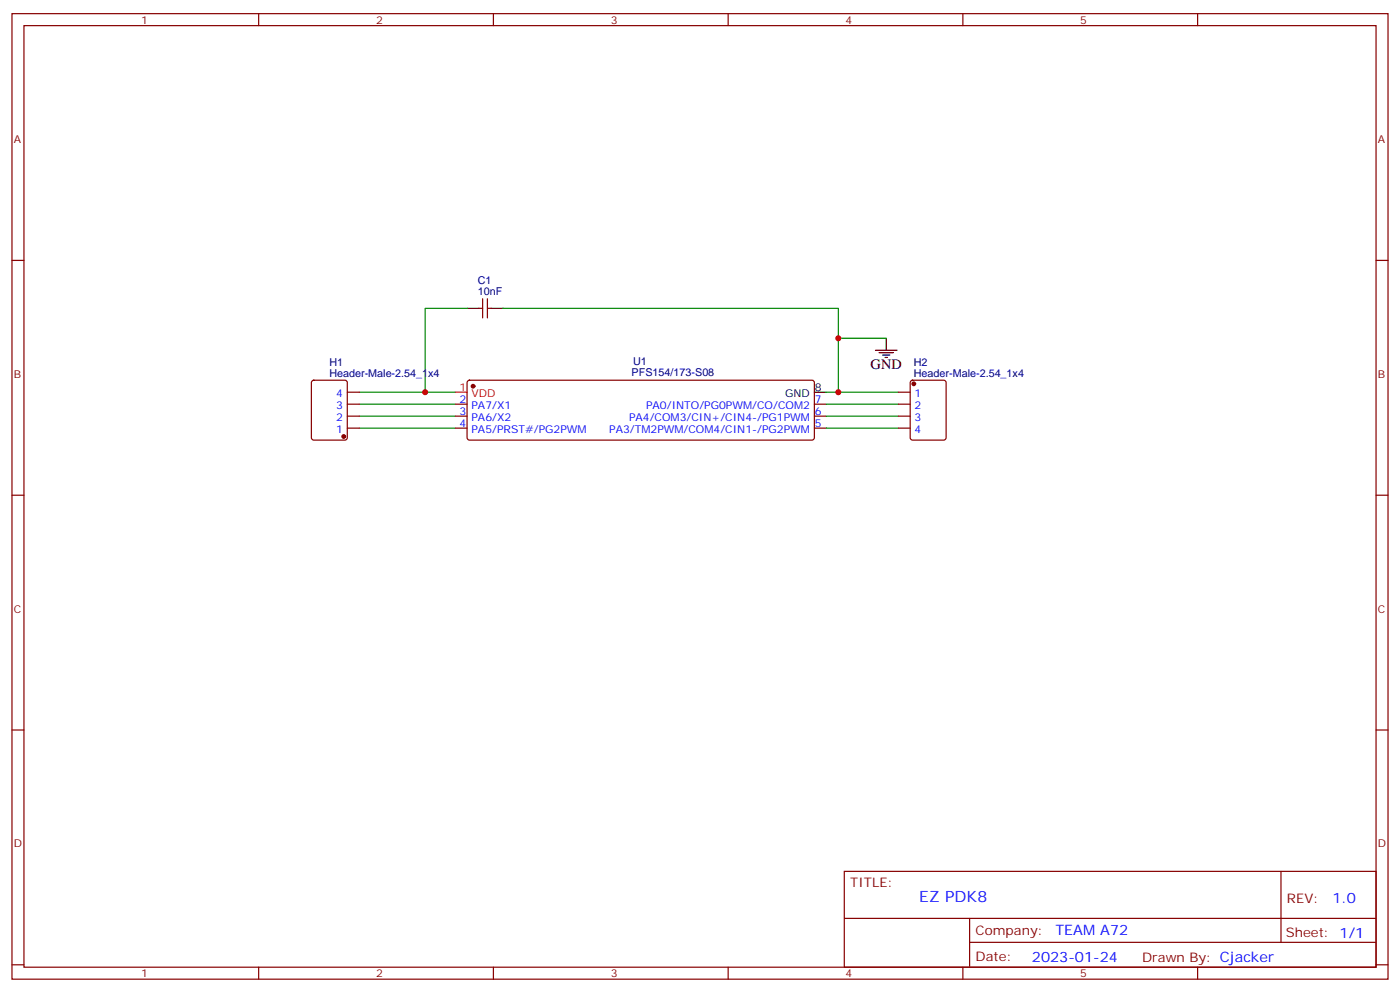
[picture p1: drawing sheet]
<svg xmlns="http://www.w3.org/2000/svg" width="412mm" height="292mm" viewBox="0 0 412 292" stroke-linecap="round" stroke-linejoin="round" font-family="sans-serif">
<g fill="none" stroke="#870000" stroke-width=".35">
<path d="M3.5 4h405.4v284.4h-405.4zM7.1 7.5h398.2v277.3h-398.2zM76.2 4v3.5M145.3 4v3.5M214.5 4v3.5M283.6 4v3.5M352.8 4v3.5M3.5 76.7h3.6M405.3 76.7h3.6M141.1 90.8h1.1M142.2 88v5.6M143.6 88v5.6"/>
<path d="M143.6 90.8h1M92 112.2l.4-.2h9.2l.7 .4v16.5l-.5 .7h-9.4l-.6-.5-.1-16.4zM102.3 119h3.5M102.3 115.5h3.5M134.1 119h3.5M137.8 112.2l.5-.2h100.9l.5 .2 .2 .5v16.2l-.2 .5-.5 .2h-100.9l-.5-.2-.2-.5v-16.2zM239.9 119h3.5M264.6 119h3.5M264.6 115.5h3.5M268.3 112.2l.5-.2h9.2l.6 .4 .1 16.5-.5 .7h-9.4l-.6-.5-.1-16.4zM102.3 122.6h3.5M102.3 126.1h3.5"/>
<path d="M134.1 122.6h3.5M134.1 126.1h3.5M239.9 122.6h3.5M239.9 126.1h3.5M264.6 122.6h3.5M264.6 126.1h3.5M3.5 145.8h3.6M405.3 145.8h3.6M3.5 215h3.6M405.3 215h3.6M248.7 256.6h156.6v28.2h-156.6zM377.3 256.6v20.9"/>
<path d="M248.7 270.5h156.5M285.6 277.5h119.6M285.6 270.5v14.1M3.5 284.1h3.6M76.2 284.8v3.6M145.3 284.8v3.6M214.5 284.8v3.6M283.6 284.8v3.6M352.8 284.8v3.6M405.3 284.1h3.6"/>
</g>
<g fill="#870000" stroke="#870000" stroke-width=".35">
<circle cx="139.3" cy="113.7" r=".53"/>
<circle cx="101.2" cy="128.6" r=".53"/>
<circle cx="269.2" cy="113" r=".53"/>
</g>
<path d="M134.1 115.5h3.5" fill="none" stroke="#f00" stroke-width=".35"/>
<path d="M137.6 90.8h3.5M144.6 90.8h3.6M261.1 99.6v3.6M239.9 115.5h3.5M257.9 103.2h6.3M258.9 103.9h4.3M260 104.6h2.1M260.7 105.3h.7" fill="none" stroke="#000" stroke-width=".35"/>
<path d="M137.6 90.8h-12.4v24.7M148.2 90.8h98.7v24.7M246.9 99.6h14.2M105.8 115.5h28.3M105.8 119h28.3M243.4 115.5h21.2M243.4 119h21.2M105.8 122.6h28.3M105.8 126.1h28.3M243.4 122.6h21.2M243.4 126.1h21.2" fill="none" stroke="#008700" stroke-width=".35"/>
<g fill="#c00">
<circle cx="246.9" cy="99.6" r=".88"/>
<circle cx="246.9" cy="115.5" r=".88"/>
<circle cx="125.2" cy="115.5" r=".88"/>
</g>
<text font-size="4.6" fill="#00f" x="270.8" y="265.6">EZ PDK8</text>
<text font-size="4.2" x="256.5" y="108.8">GND</text>
<g font-size="4.2" fill="#00f">
<text x="392.5" y="265.9">1.0</text>
<text x="310.9" y="275.4">TEAM A72</text>
<text x="304" y="283.2">2023-01-24</text>
</g>
<g font-size="3.9" fill="#800">
<text x="250.5" y="261.2">TITLE:</text>
<text x="379.1" y="265.9">REV:</text>
<text x="287.4" y="275.4">Company:</text>
<text x="378.7" y="276">Sheet: 1/1</text>
<text x="287.4" y="283.1">Date:</text>
<text x="336.4" y="283.2">Drawn By: Cjacker</text>
</g>
<g font-size="3.2" fill="#800">
<text x="41.6" y="7">1</text>
<text x="110.8" y="7">2</text>
<text x="179.9" y="7">3</text>
<text x="249.1" y="7">4</text>
<text x="318.2" y="7">5</text>
<text x="4.1" y="42.1">A</text>
<text x="405.9" y="42.1">A</text>
<text x="4.1" y="111.3">B</text>
<text x="405.9" y="111.3">B</text>
<text x="4.1" y="180.4">C</text>
<text x="405.9" y="180.4">C</text>
<text x="4.1" y="249.6">D</text>
<text x="405.9" y="249.6">D</text>
<text x="41.6" y="287.8">1</text>
<text x="110.8" y="287.8">2</text>
<text x="179.9" y="287.8">3</text>
<text x="249.1" y="287.8">4</text>
<text x="318.2" y="287.8">5</text>
</g>
<g font-size="3.2" fill="#000080">
<text x="140.8" y="83.7">C1</text>
<text x="140.8" y="86.9">10nF</text>
<text x="97" y="107.7">H1</text>
<text x="186.5" y="107.5">U1</text>
<text x="269.2" y="107.7">H2</text>
<text x="97" y="110.9">Header-Male-2.54_1x4</text>
<text x="186.1" y="110.8">PFS154/173-S08</text>
<text x="269.2" y="110.9">Header-Male-2.54_1x4</text>
</g>
<g font-size="3.2" fill="#00f">
<text x="99" y="116.9">4</text>
<text x="135.4" y="118.7">2</text>
<text x="240.1" y="118.7">7</text>
<text x="269.4" y="116.9">1</text>
<text x="99" y="124">2</text>
<text x="99" y="120.4">3</text>
<text x="135.4" y="122.2">3</text>
<text x="135.4" y="125.7">4</text>
<text x="138.9" y="120.4">PA7/X1</text>
<text x="138.9" y="124">PA6/X2</text>
<text x="185.3" y="124">PA4/COM3/CIN+/CIN4-/PG1PWM</text>
<text x="190.3" y="120.4">PA0/INTO/PG0PWM/CO/COM2</text>
<text x="240.1" y="125.7">5</text>
<text x="240.1" y="122.2">6</text>
<text x="269.4" y="120.4">2</text>
<text x="269.4" y="124">3</text>
<text x="99" y="127.5">1</text>
<text x="138.9" y="127.5">PA5/PRST#/PG2PWM</text>
<text x="179.4" y="127.5">PA3/TM2PWM/COM4/CIN1-/PG2PWM</text>
<text x="269.4" y="127.5">4</text>
</g>
<g font-size="3.2" fill="#f00">
<text x="135.4" y="115.1">1</text>
<text x="138.9" y="116.9">VDD</text>
</g>
<g font-size="3.2">
<text x="231.3" y="116.9">GND</text>
<text x="240.1" y="115.1">8</text>
</g>
</svg>
